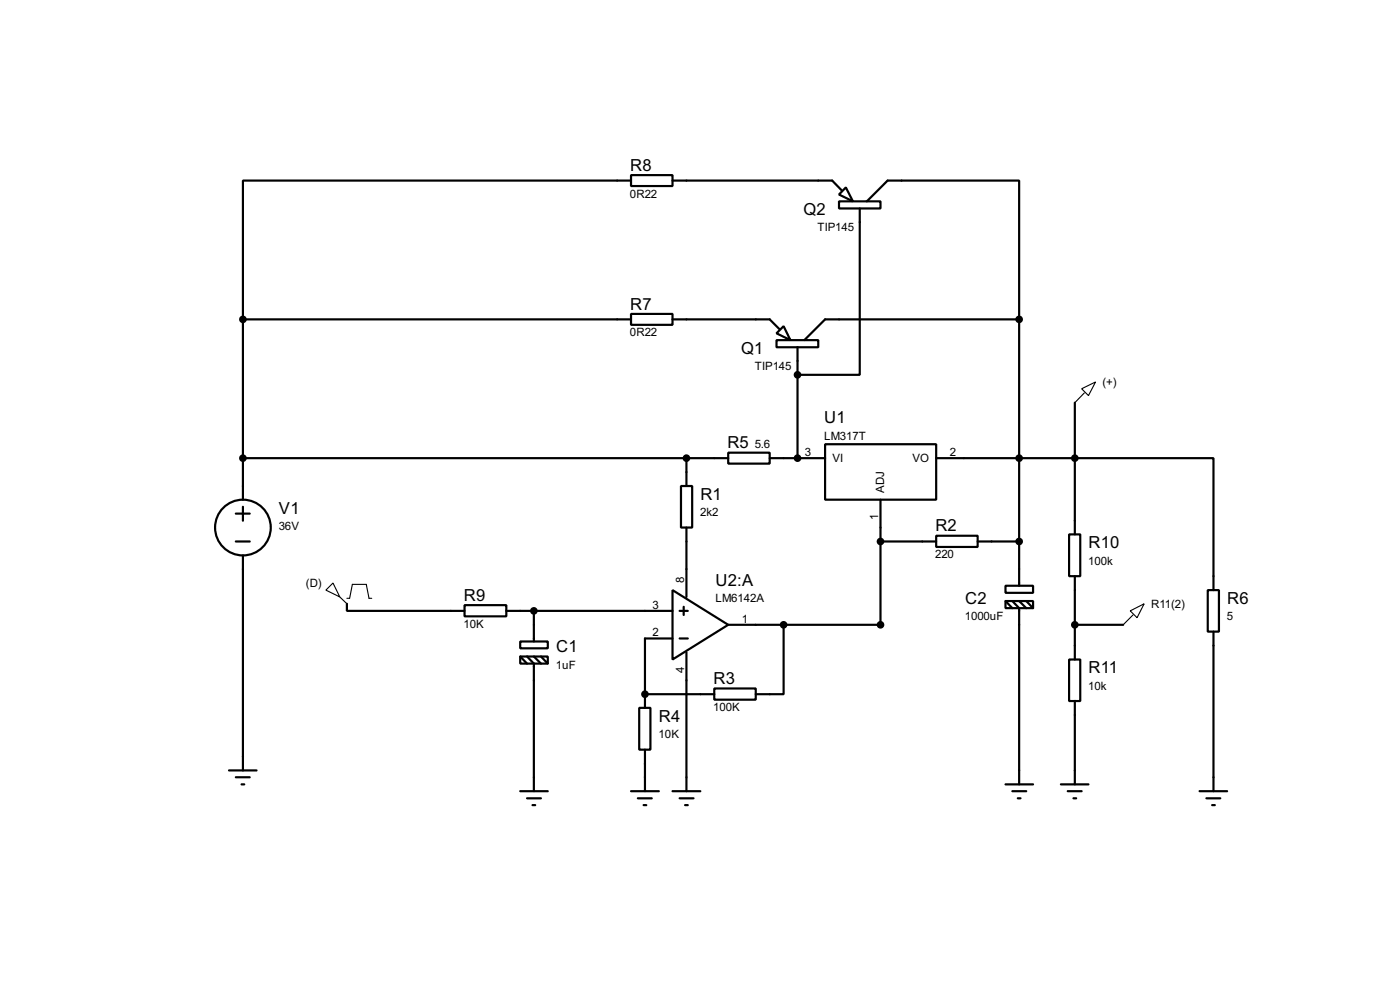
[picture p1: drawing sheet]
<svg xmlns="http://www.w3.org/2000/svg" width="256mm" height="180mm" viewBox="0 0 256 180" stroke-linecap="round" stroke-linejoin="round" font-family="sans-serif">
<g fill="none" stroke="#000" stroke-width=".4">
<path d="M115.6 32.1h7.6v2h-7.6zM115.6 33.1h-71.1v25.4M123.2 33.1h29.3l1.7 1.8M153.7 36.9h7.6v1.3h-7.6zM155 34.3l1.3 2.6-2.6-1.3zM157.5 38.2v30.4h-11.4M158.8 36.9l3.8-3.8h24.1v25.4M44.5 58.5v33M44.5 58.5h71.1M115.6 57.5h7.6v2h-7.6zM123.2 58.5h17.8l1.8 1.8M186.7 58.5h-35.5l-3.8 3.8"/>
<path d="M186.7 58.5v48.7M142.3 61l1.3-1.3 1.2 2.6zM142.3 62.3h7.6v1.3h-7.6zM146.1 63.6v20.3M196.9 73.7v24.1M43.2 99.1h2.6M43.2 94h2.6M44.5 92.8v2.5M44.5 83.9h88.9M124.8 89h2v7.6h-2zM125.8 83.9v5.1M125.8 96.6v12.7"/>
<path d="M133.4 82.9h7.6v2h-7.6zM141 83.9h10.2M151.2 81.3h20.3v10.2h-20.3zM161.3 91.5v22.9h-27.9M161.3 99.1h10.2M171.5 98.1h7.6v2h-7.6zM171.5 83.9h50.8v24.1M179.1 99.1h7.6M195.9 97.8h2v7.7h-2zM44.5 101.7v39.3M63.6 110.5v1.3h21.5M85.1 110.8h7.7v2h-7.7z"/>
<path d="M92.8 111.8h30.4M95.3 117.4h5.1v1.3h-5.1zM97.8 111.8v5.6M123.2 108l10.2 6.4-10.2 6.3zM123.2 116.9h-5v12.7M124.5 111.8h1.5M124.5 116.9h1.5M125.3 111.1v1.5M125.8 119.4v25.4M143.6 114.4v12.7h-5.1M184.2 107.2h5.1v1.3h-5.1zM184.2 110h5.1v1.3h-5.1z"/>
<path d="M184.2 110l1.3 1.3M185.5 110l1.2 1.3v32.3M186.7 110l1.3 1.3M188 110l1.3 1.3M196.9 105.5v15.2M196.9 114.4h8.9M221.3 108h2v7.6h-2zM222.3 115.6v29.2M95.3 120.2h5.1v1.3h-5.1zM95.3 120.2l1.3 1.3M96.6 120.2l1.2 1.3v23.3M97.8 120.2l1.3 1.3"/>
<path d="M99.1 120.2l1.3 1.3M117.1 129.6h2.1v7.6h-2.1zM118.2 137.2v7.6M118.2 127.1h12.7M130.9 126h7.6v2.1h-7.6zM195.9 120.7h2v7.6h-2zM196.9 128.3v15.3M42 141h5M43.2 142.3h2.6M44.3 143.6h.5M95.3 144.8h5.1M96.6 146.1h2.5"/>
<path d="M97.6 147.4h.5M115.6 144.8h5.1M116.9 146.1h2.5M117.9 147.4h.5M123.2 144.8h5.1M124.5 146.1h2.6M125.5 147.4h.5M184.2 143.6h5.1M185.5 144.8h2.5M186.5 146.1h.5M194.4 143.6h5M195.6 144.8h2.6"/>
<path d="M196.7 146.1h.5M219.8 144.8h5M221 146.1h2.6M222.1 147.4h.5"/>
<circle cx="44.5" cy="96.6" r="5.1"/>
</g>
<g fill="#000">
<circle cx="146.1" cy="83.9" r=".2"/>
<circle cx="118.2" cy="127.1" r=".2"/>
</g>
<g fill="#000" stroke="#000" stroke-width=".4">
<circle cx="44.5" cy="58.5" r=".5"/>
<circle cx="186.7" cy="58.5" r=".5"/>
<circle cx="146.1" cy="68.6" r=".5"/>
<circle cx="44.5" cy="83.9" r=".5"/>
<circle cx="125.7" cy="83.9" r=".5"/>
<circle cx="146.1" cy="83.9" r=".5"/>
<circle cx="161.3" cy="99.1" r=".5"/>
<circle cx="186.7" cy="99.1" r=".5"/>
<circle cx="186.7" cy="83.9" r=".5"/>
<circle cx="196.9" cy="83.9" r=".5"/>
<circle cx="97.8" cy="111.8" r=".5"/>
<circle cx="143.5" cy="114.4" r=".5"/>
<circle cx="161.3" cy="114.4" r=".5"/>
<circle cx="196.9" cy="114.4" r=".5"/>
<circle cx="118.1" cy="127.1" r=".5"/>
</g>
<path d="M198.2 71.2l2.5-1.3-1.3 2.5zM198.7 71.9l-1.8 1.8M59.7 108l1.3-1.3 1.3 2.6zM62.3 109.3l1.3 1.2M63.6 109.5h.5l.5-2.5h2.5l.5 2.5h.5M207.1 111.8l2.5-1.3-1.3 2.6zM207.6 112.6l-1.8 1.8" fill="none" stroke="#000" stroke-width=".2"/>
<g font-size="3.4">
<text x="115.5" y="31.2">R8</text>
<text x="147.2" y="39.4">Q2</text>
<text x="115.5" y="56.7">R7</text>
<text x="135.8" y="64.8">Q1</text>
<text x="151" y="77.5">U1</text>
<text x="133.3" y="82.1">R5</text>
<text x="51.1" y="94">V1</text>
<text x="128.3" y="91.5">R1</text>
<text x="171.4" y="97.3">R2</text>
<text x="199.4" y="100.4">R10</text>
<text x="131.1" y="107.2">U2:A</text>
<text x="85" y="110">R9</text>
<text x="176.8" y="110.6">C2</text>
<text x="224.8" y="110.6">R6</text>
<text x="101.9" y="119.4">C1</text>
<text x="130.7" y="125.2">R3</text>
<text x="199.4" y="123.3">R11</text>
<text x="120.7" y="132.1">R4</text>
</g>
<g font-size="2.4">
<text x="115.4" y="36.2">0R22</text>
<text x="149.7" y="42.3">TIP145</text>
<text x="115.4" y="61.6">0R22</text>
<text x="138.3" y="67.7">TIP145</text>
<text x="202" y="70.6">(+)</text>
<text x="138.3" y="81.9">5.6</text>
<text x="147.5" y="83.5">3</text>
<text x="151" y="80.4">LM317T</text>
<text x="174" y="83.5">2</text>
<text x="152.5" y="84.6">VI</text>
<text x="167.2" y="84.6">VO</text>
<text x="128.3" y="94.5">2k2</text>
<text x="160.9" y="95.1" transform="rotate(-90 160.9 95.1)">1</text>
<text x="162" y="90.2" transform="rotate(-90 162 90.2)">ADJ</text>
<text x="51.1" y="97">36V</text>
<text x="56" y="107.4">(D)</text>
<text x="125.4" y="106.7" transform="rotate(-90 125.4 106.7)">8</text>
<text x="171.3" y="102.2">220</text>
<text x="199.4" y="103.4">100k</text>
<text x="119.6" y="111.4">3</text>
<text x="131.1" y="110.1">LM6142A</text>
<text x="135.9" y="114">1</text>
<text x="176.8" y="113.5">1000uF</text>
<text x="210.9" y="111.2">R11(2)</text>
<text x="224.8" y="113.5">5</text>
<text x="84.9" y="114.9">10K</text>
<text x="119.6" y="116.5">2</text>
<text x="101.9" y="122.4">1uF</text>
<text x="125.4" y="123.1" transform="rotate(-90 125.4 123.1)">4</text>
<text x="130.7" y="130.2">100K</text>
<text x="199.4" y="126.2">10k</text>
<text x="120.7" y="135.1">10K</text>
</g>
</svg>
